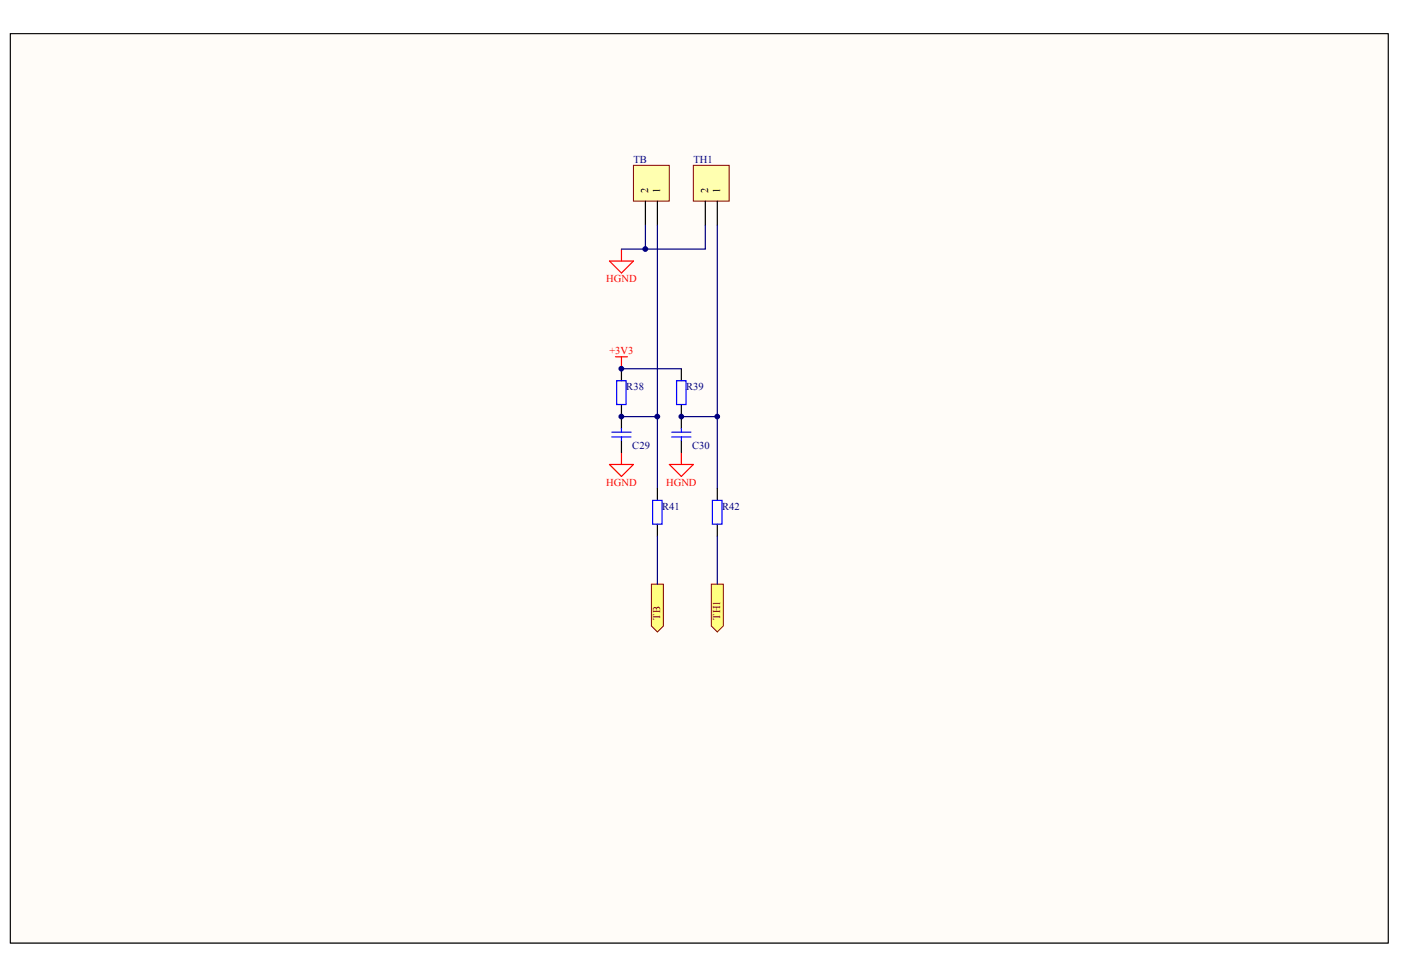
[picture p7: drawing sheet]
<svg xmlns="http://www.w3.org/2000/svg" width="289mm" height="202mm" viewBox="0 0 289 202" stroke-linecap="round" stroke-linejoin="round" font-family="sans-serif">
<path d="M2.1 7h284.2v187.5h-284.2z" fill="#fffcf8" stroke="#000" stroke-width=".21"/>
<path d="M128.2 76.1v2.4M140.5 76.1v2.4M128.2 83.5v2.4M140.5 83.5v2.4" fill="none" stroke="#000" stroke-width=".25"/>
<path d="M127.2 78.5h1.9v4.9h-1.9zM139.5 78.5h2v4.9h-2z" fill="none" stroke="#00f" stroke-width=".25"/>
<path d="M128.2 85.9h7.4M140.5 85.9h7.4" fill="none" stroke="#000080" stroke-width=".25"/>
<path d="M125.7 53.8h4.9l-2.4 2.5zM128.2 51.4v2.4M125.7 95.8h4.9l-2.4 2.5zM128.2 93.3v2.5M138 95.8h5l-2.5 2.5zM140.5 93.3v2.5" fill="none" stroke="#f00" stroke-width=".25"/>
<g fill="#ffff80" stroke="#800000" stroke-width=".21">
<path d="M134.3 120.5h2.5v8.6l-1.2 1.3-1.3-1.3z" fill-rule="evenodd"/>
<path d="M146.7 120.5h2.5v8.6l-1.3 1.3-1.2-1.3z" fill-rule="evenodd"/>
</g>
<path d="M130.6 34.1h7.4v7.4h-7.4z" fill="#ffffb0" stroke="#800000" stroke-width=".21"/>
<path d="M133.1 41.5v4.9M135.6 41.5v4.9" fill="none" stroke="#000" stroke-width=".25"/>
<path d="M143 34.1h7.4v7.4h-7.4z" fill="#ffffb0" stroke="#800000" stroke-width=".21"/>
<path d="M145.5 41.5v4.9M147.9 41.5v4.9M128.2 85.9v2.5M128.2 90.9v2.4M140.5 85.9v2.5M140.5 90.9v2.4M135.6 100.7v2.5M135.6 108.1v2.5M147.9 100.7v2.5M147.9 108.1v2.5" fill="none" stroke="#000" stroke-width=".25"/>
<path d="M133.1 46.4v5M135.6 46.4v54.3M145.5 46.4v5h-17.3M147.9 46.4v54.3M128.2 76.1h12.3M135.6 110.6v9.9M147.9 110.6v9.9" fill="none" stroke="#000080" stroke-width=".25"/>
<path d="M126.9 73.6h2.5M128.2 73.6v2.5" fill="none" stroke="#f00" stroke-width=".25"/>
<path d="M126.2 89.1h3.9M126.2 90.1h3.9M128.2 88.4v.7M128.2 90.1v.8M138.5 89.1h4M138.5 90.1h4M140.5 88.4v.7M140.5 90.1v.8M134.6 103.2h1.9v4.9h-1.9zM146.9 103.2h2v4.9h-2z" fill="none" stroke="#00f" stroke-width=".25"/>
<g fill="#000080" stroke="#000080" stroke-width=".21">
<circle cx="128.1" cy="85.9" r=".49"/>
<circle cx="128.1" cy="76" r=".49"/>
<circle cx="133.1" cy="51.4" r=".49"/>
<circle cx="135.6" cy="85.9" r=".49"/>
<circle cx="140.5" cy="85.9" r=".48"/>
<circle cx="147.9" cy="85.9" r=".48"/>
</g>
<g font-size="2.2" fill="#000080">
<text x="130.6" y="33.6">TB</text>
<text x="143" y="33.6">TH1</text>
<text x="129.1" y="80.5">R38</text>
<text x="141.5" y="80.5">R39</text>
<text x="130.4" y="92.6">C29</text>
<text x="142.7" y="92.6">C30</text>
<text x="136.6" y="105.1">R41</text>
<text x="148.9" y="105.1">R42</text>
</g>
<g font-size="2.2" fill="#f00">
<text x="125" y="58.3">HGND</text>
<text x="125.7" y="73.1">+3V3</text>
<text x="125" y="100.2">HGND</text>
<text x="137.4" y="100.2">HGND</text>
</g>
<g font-size="2.1">
<text x="133.7" y="39.8" transform="rotate(-90 133.7 39.8)">2</text>
<text x="136.2" y="39.8" transform="rotate(-90 136.2 39.8)">1</text>
<text x="146" y="39.8" transform="rotate(-90 146 39.8)">2</text>
<text x="148.5" y="39.8" transform="rotate(-90 148.5 39.8)">1</text>
</g>
<g font-size="2.1" fill="#800000">
<text x="136.2" y="127.9" transform="rotate(-90 136.2 127.9)">TB</text>
<text x="148.5" y="127.9" transform="rotate(-90 148.5 127.9)">TH1</text>
</g>
</svg>
